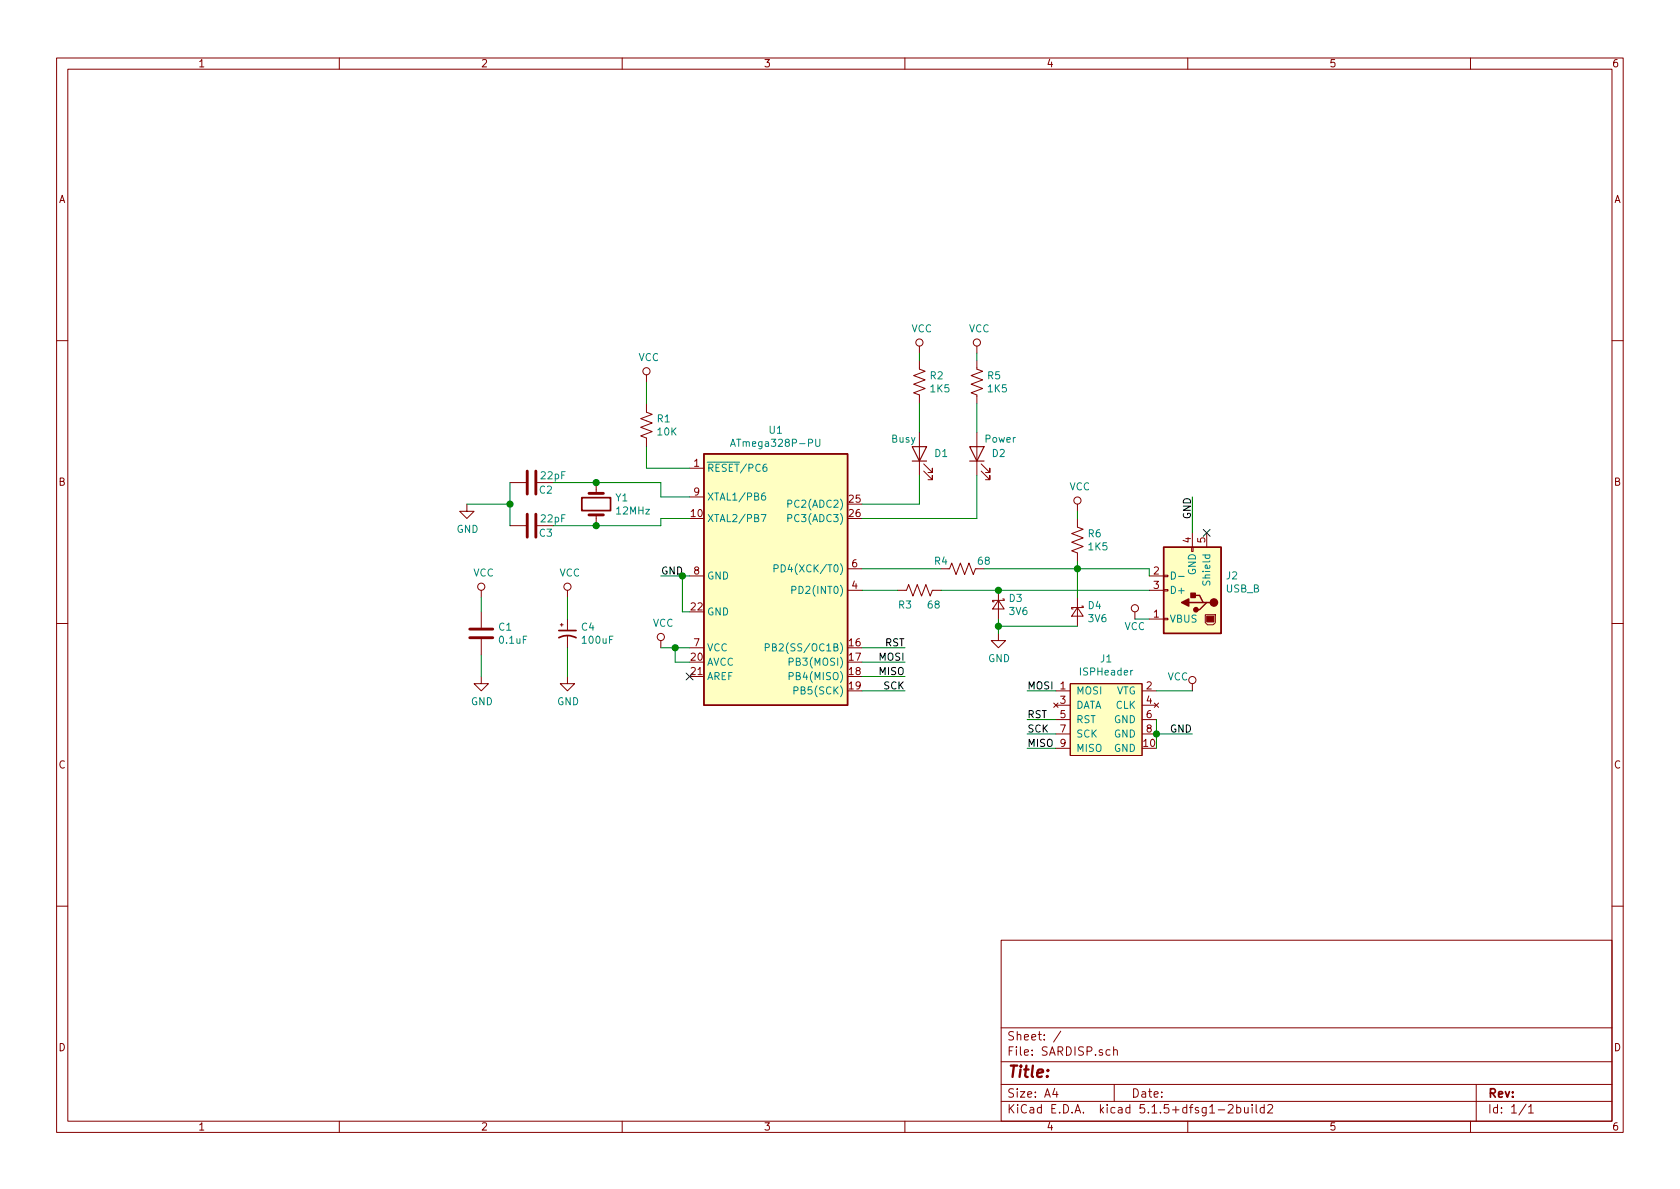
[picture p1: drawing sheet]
EESchema Schematic File Version 4
EELAYER 30 0
EELAYER END
$Descr A4 11693 8268
encoding utf-8
Sheet 1 1
Title ""
Date ""
Rev ""
Comp ""
Comment1 ""
Comment2 ""
Comment3 ""
Comment4 ""
$EndDescr
$Comp
L SARDISP:ATmega328P-PU U1
U 1 1
P 5400 4000
F 0 "U1" H 5400 5017 50  0000 C CNN
F 1 "ATmega328P-PU" H 5400 4926 50  0000 C CNN
F 2 "Package_DIP:DIP-28_W7.62mm" H 5400 4300 50  0001 C CIN
F 3 "http://ww1.microchip.com/downloads/en/DeviceDoc/Atmel-8025-8-bit-AVR-Microcontroller-ATmega48P-88P-168P_Datasheet.pdf" H 5400 3900 50  0001 C CNN
	1    5400 4000
	1    0    0    -1  
$EndComp
$Comp
L SARDISP:R_US R1
U 1 1
P 4500 2950
F 0 "R1" H 4568 2996 50  0000 L CNN
F 1 "10K" H 4568 2905 50  0000 L CNN
F 2 "Resistor_THT:R_Axial_DIN0204_L3.6mm_D1.6mm_P7.62mm_Horizontal" V 4540 2940 50  0001 C CNN
F 3 "~" H 4500 2950 50  0001 C CNN
	1    4500 2950
	1    0    0    -1  
$EndComp
Wire Wire Line
	4500 3100 4500 3250
Wire Wire Line
	4500 3250 4800 3250
$Comp
L power:VCC #PWR06
U 1 1
P 4500 2650
F 0 "#PWR06" H 4500 2500 50  0001 C CNN
F 1 "VCC" H 4517 2823 50  0000 C CNN
F 2 "" H 4500 2650 50  0001 C CNN
F 3 "" H 4500 2650 50  0001 C CNN
	1    4500 2650
	1    0    0    -1  
$EndComp
Wire Wire Line
	4500 2650 4500 2800
$Comp
L SARDISP:Crystal Y1
U 1 1
P 4150 3500
F 0 "Y1" V 4104 3631 50  0000 L CNN
F 1 "12MHz" V 4195 3631 50  0000 L CNN
F 2 "Crystal:Crystal_HC18-U_Vertical" H 4150 3500 50  0001 C CNN
F 3 "~" H 4150 3500 50  0001 C CNN
	1    4150 3500
	0    1    1    0   
$EndComp
Wire Wire Line
	4150 3650 4600 3650
Wire Wire Line
	4600 3650 4600 3600
Wire Wire Line
	4600 3600 4800 3600
$Comp
L SARDISP:C C2
U 1 1
P 3700 3350
F 0 "C2" V 3750 3450 50  0000 C CNN
F 1 "22pF" V 3650 3500 50  0000 C CNN
F 2 "Capacitor_THT:C_Disc_D3.0mm_W1.6mm_P2.50mm" H 3738 3200 50  0001 C CNN
F 3 "~" H 3700 3350 50  0001 C CNN
	1    3700 3350
	0    1    1    0   
$EndComp
$Comp
L SARDISP:C C3
U 1 1
P 3700 3650
F 0 "C3" V 3750 3750 50  0000 C CNN
F 1 "22pF" V 3650 3800 50  0000 C CNN
F 2 "Capacitor_THT:C_Disc_D3.0mm_W1.6mm_P2.50mm" H 3738 3500 50  0001 C CNN
F 3 "~" H 3700 3650 50  0001 C CNN
	1    3700 3650
	0    1    1    0   
$EndComp
$Comp
L power:GND #PWR01
U 1 1
P 3250 3500
F 0 "#PWR01" H 3250 3250 50  0001 C CNN
F 1 "GND" H 3255 3327 50  0000 C CNN
F 2 "" H 3250 3500 50  0001 C CNN
F 3 "" H 3250 3500 50  0001 C CNN
	1    3250 3500
	1    0    0    -1  
$EndComp
Wire Wire Line
	3850 3350 4150 3350
Connection ~ 4150 3350
Wire Wire Line
	4150 3650 3850 3650
Connection ~ 4150 3650
Wire Wire Line
	3550 3350 3550 3500
Wire Wire Line
	3250 3500 3550 3500
Connection ~ 3550 3500
Wire Wire Line
	3550 3500 3550 3650
Text Label 4600 4000 0    50   ~ 0
GND
$Comp
L SARDISP:LED D1
U 1 1
P 6400 3150
F 0 "D1" V 6400 3050 50  0000 R CNN
F 1 "Busy" V 6500 3350 50  0000 R CNN
F 2 "LED_THT:LED_D3.0mm" H 6400 3150 50  0001 C CNN
F 3 "~" H 6400 3150 50  0001 C CNN
	1    6400 3150
	0    -1   -1   0   
$EndComp
$Comp
L SARDISP:LED D2
U 1 1
P 6800 3150
F 0 "D2" V 6800 3050 50  0000 R CNN
F 1 "Power" V 6900 3100 50  0000 R CNN
F 2 "LED_THT:LED_D3.0mm" H 6800 3150 50  0001 C CNN
F 3 "~" H 6800 3150 50  0001 C CNN
	1    6800 3150
	0    -1   -1   0   
$EndComp
$Comp
L SARDISP:R_US R2
U 1 1
P 6400 2650
F 0 "R2" H 6468 2696 50  0000 L CNN
F 1 "1K5" H 6468 2605 50  0000 L CNN
F 2 "Resistor_THT:R_Axial_DIN0204_L3.6mm_D1.6mm_P7.62mm_Horizontal" V 6440 2640 50  0001 C CNN
F 3 "~" H 6400 2650 50  0001 C CNN
	1    6400 2650
	1    0    0    -1  
$EndComp
$Comp
L SARDISP:R_US R5
U 1 1
P 6800 2650
F 0 "R5" H 6868 2696 50  0000 L CNN
F 1 "1K5" H 6868 2605 50  0000 L CNN
F 2 "Resistor_THT:R_Axial_DIN0204_L3.6mm_D1.6mm_P7.62mm_Horizontal" V 6840 2640 50  0001 C CNN
F 3 "~" H 6800 2650 50  0001 C CNN
	1    6800 2650
	1    0    0    -1  
$EndComp
Wire Wire Line
	6400 2800 6400 3000
Wire Wire Line
	6800 2800 6800 3000
$Comp
L power:VCC #PWR08
U 1 1
P 6400 2450
F 0 "#PWR08" H 6400 2300 50  0001 C CNN
F 1 "VCC" H 6417 2623 50  0000 C CNN
F 2 "" H 6400 2450 50  0001 C CNN
F 3 "" H 6400 2450 50  0001 C CNN
	1    6400 2450
	1    0    0    -1  
$EndComp
$Comp
L power:VCC #PWR09
U 1 1
P 6800 2450
F 0 "#PWR09" H 6800 2300 50  0001 C CNN
F 1 "VCC" H 6817 2623 50  0000 C CNN
F 2 "" H 6800 2450 50  0001 C CNN
F 3 "" H 6800 2450 50  0001 C CNN
	1    6800 2450
	1    0    0    -1  
$EndComp
Wire Wire Line
	6800 2450 6800 2500
Wire Wire Line
	6400 2450 6400 2500
Wire Wire Line
	6000 3500 6400 3500
Wire Wire Line
	6400 3500 6400 3300
Wire Wire Line
	6800 3300 6800 3600
Wire Wire Line
	6000 3600 6800 3600
$Comp
L SARDISP:USB_B J2
U 1 1
P 8300 4100
F 0 "J2" H 8530 4203 50  0000 L CNN
F 1 "USB_B" H 8530 4112 50  0000 L CNN
F 2 "Connector_USB:USB_A_Stewart_SS-52100-001_Horizontal" H 8150 4150 50  0001 C CNN
F 3 " ~" H 8150 4150 50  0001 C CNN
	1    8300 4100
	1    0    0    -1  
$EndComp
Wire Wire Line
	4600 4000 4750 4000
Wire Wire Line
	4800 4250 4750 4250
Wire Wire Line
	4750 4250 4750 4000
Connection ~ 4750 4000
Wire Wire Line
	4750 4000 4800 4000
Wire Wire Line
	4800 4600 4700 4600
Wire Wire Line
	4700 4600 4700 4500
Wire Wire Line
	4700 4500 4800 4500
$Comp
L power:VCC #PWR07
U 1 1
P 4600 4500
F 0 "#PWR07" H 4600 4350 50  0001 C CNN
F 1 "VCC" H 4617 4673 50  0000 C CNN
F 2 "" H 4600 4500 50  0001 C CNN
F 3 "" H 4600 4500 50  0001 C CNN
	1    4600 4500
	1    0    0    -1  
$EndComp
Wire Wire Line
	4600 4500 4700 4500
Connection ~ 4700 4500
Wire Wire Line
	8000 4000 8000 3950
Wire Wire Line
	8000 3950 7500 3950
Wire Wire Line
	8000 4100 6950 4100
$Comp
L SARDISP:R_US R4
U 1 1
P 6700 3950
F 0 "R4" V 6750 4100 50  0000 C CNN
F 1 "68" V 6750 3800 50  0000 C CNN
F 2 "Resistor_THT:R_Axial_DIN0204_L3.6mm_D1.6mm_P7.62mm_Horizontal" V 6740 3940 50  0001 C CNN
F 3 "~" H 6700 3950 50  0001 C CNN
	1    6700 3950
	0    -1   -1   0   
$EndComp
$Comp
L SARDISP:R_US R3
U 1 1
P 6400 4100
F 0 "R3" V 6500 4000 50  0000 C CNN
F 1 "68" V 6500 4200 50  0000 C CNN
F 2 "Resistor_THT:R_Axial_DIN0204_L3.6mm_D1.6mm_P7.62mm_Horizontal" V 6440 4090 50  0001 C CNN
F 3 "~" H 6400 4100 50  0001 C CNN
	1    6400 4100
	0    1    1    0   
$EndComp
Wire Wire Line
	6250 4100 6000 4100
Wire Wire Line
	6000 3950 6550 3950
Wire Wire Line
	8300 3700 8300 3450
Text Label 8300 3450 3    50   ~ 0
GND
$Comp
L SARDISP:ISPHeader J1
U 1 1
P 7700 5000
F 0 "J1" H 7700 5425 50  0000 C CNN
F 1 "ISPHeader" H 7700 5334 50  0000 C CNN
F 2 "SARDISP:IDC-Header_2x05_P2.54mm_Horizontal" H 7750 5050 50  0001 C CNN
F 3 "" H 7750 5050 50  0001 C CNN
	1    7700 5000
	1    0    0    -1  
$EndComp
Wire Wire Line
	6000 4500 6300 4500
Wire Wire Line
	6000 4600 6300 4600
Wire Wire Line
	6000 4700 6300 4700
Wire Wire Line
	6000 4800 6300 4800
Text Label 6300 4600 2    50   ~ 0
MOSI
Text Label 6300 4700 2    50   ~ 0
MISO
Text Label 6300 4800 2    50   ~ 0
SCK
Text Label 6300 4500 2    50   ~ 0
RST
Wire Wire Line
	8050 5000 8050 5100
Connection ~ 8050 5100
Wire Wire Line
	8050 5100 8050 5200
Wire Wire Line
	8050 5100 8300 5100
Text Label 8300 5100 2    50   ~ 0
GND
Wire Wire Line
	8050 4800 8300 4800
$Comp
L power:VCC #PWR013
U 1 1
P 8300 4800
F 0 "#PWR013" H 8300 4650 50  0001 C CNN
F 1 "VCC" H 8200 4900 50  0000 C CNN
F 2 "" H 8300 4800 50  0001 C CNN
F 3 "" H 8300 4800 50  0001 C CNN
	1    8300 4800
	1    0    0    -1  
$EndComp
Wire Wire Line
	7350 4800 7150 4800
Wire Wire Line
	7350 5000 7150 5000
Wire Wire Line
	7350 5100 7150 5100
Wire Wire Line
	7350 5200 7150 5200
Text Label 7150 5000 0    50   ~ 0
RST
Text Label 7150 5200 0    50   ~ 0
MISO
Text Label 7150 4800 0    50   ~ 0
MOSI
NoConn ~ 8400 3700
$Comp
L power:GND #PWR010
U 1 1
P 6950 4400
F 0 "#PWR010" H 6950 4150 50  0001 C CNN
F 1 "GND" H 6955 4227 50  0000 C CNN
F 2 "" H 6950 4400 50  0001 C CNN
F 3 "" H 6950 4400 50  0001 C CNN
	1    6950 4400
	1    0    0    -1  
$EndComp
$Comp
L power:VCC #PWR011
U 1 1
P 7500 3550
F 0 "#PWR011" H 7500 3400 50  0001 C CNN
F 1 "VCC" H 7517 3723 50  0000 C CNN
F 2 "" H 7500 3550 50  0001 C CNN
F 3 "" H 7500 3550 50  0001 C CNN
	1    7500 3550
	1    0    0    -1  
$EndComp
Wire Wire Line
	7900 4300 8000 4300
$Comp
L power:VCC #PWR012
U 1 1
P 7900 4300
F 0 "#PWR012" H 7900 4150 50  0001 C CNN
F 1 "VCC" H 7900 4250 50  0000 C CNN
F 2 "" H 7900 4300 50  0001 C CNN
F 3 "" H 7900 4300 50  0001 C CNN
	1    7900 4300
	1    0    0    -1  
$EndComp
$Comp
L SARDISP:D_Schottky_Small D3
U 1 1
P 6950 4200
F 0 "D3" V 6904 4268 50  0000 L CNN
F 1 "3V6" V 6995 4268 50  0000 L CNN
F 2 "Diode_THT:D_A-405_P7.62mm_Horizontal" V 6950 4200 50  0001 C CNN
F 3 "~" V 6950 4200 50  0001 C CNN
	1    6950 4200
	0    1    1    0   
$EndComp
Connection ~ 6950 4100
Wire Wire Line
	6950 4100 6550 4100
Wire Wire Line
	6950 4300 6950 4350
$Comp
L SARDISP:D_Schottky_Small D4
U 1 1
P 7500 4250
F 0 "D4" V 7454 4318 50  0000 L CNN
F 1 "3V6" V 7545 4318 50  0000 L CNN
F 2 "Diode_THT:D_A-405_P7.62mm_Horizontal" V 7500 4250 50  0001 C CNN
F 3 "~" V 7500 4250 50  0001 C CNN
	1    7500 4250
	0    1    1    0   
$EndComp
Connection ~ 7500 3950
Wire Wire Line
	7500 3950 6850 3950
$Comp
L SARDISP:R_US R6
U 1 1
P 7500 3750
F 0 "R6" H 7568 3796 50  0000 L CNN
F 1 "1K5" H 7568 3705 50  0000 L CNN
F 2 "Resistor_THT:R_Axial_DIN0204_L3.6mm_D1.6mm_P7.62mm_Horizontal" V 7540 3740 50  0001 C CNN
F 3 "~" H 7500 3750 50  0001 C CNN
	1    7500 3750
	1    0    0    -1  
$EndComp
Wire Wire Line
	7500 4150 7500 3950
Wire Wire Line
	7500 4350 6950 4350
Connection ~ 6950 4350
Wire Wire Line
	6950 4350 6950 4400
Wire Wire Line
	7500 3900 7500 3950
Wire Wire Line
	7500 3550 7500 3600
$Comp
L power:GND #PWR03
U 1 1
P 3350 4700
F 0 "#PWR03" H 3350 4450 50  0001 C CNN
F 1 "GND" H 3355 4527 50  0000 C CNN
F 2 "" H 3350 4700 50  0001 C CNN
F 3 "" H 3350 4700 50  0001 C CNN
	1    3350 4700
	1    0    0    -1  
$EndComp
$Comp
L power:VCC #PWR02
U 1 1
P 3350 4150
F 0 "#PWR02" H 3350 4000 50  0001 C CNN
F 1 "VCC" H 3367 4323 50  0000 C CNN
F 2 "" H 3350 4150 50  0001 C CNN
F 3 "" H 3350 4150 50  0001 C CNN
	1    3350 4150
	1    0    0    -1  
$EndComp
$Comp
L SARDISP:C C1
U 1 1
P 3350 4400
F 0 "C1" H 3465 4446 50  0000 L CNN
F 1 "0.1uF" H 3465 4355 50  0000 L CNN
F 2 "Capacitor_THT:C_Disc_D3.0mm_W1.6mm_P2.50mm" H 3388 4250 50  0001 C CNN
F 3 "~" H 3350 4400 50  0001 C CNN
	1    3350 4400
	1    0    0    -1  
$EndComp
Wire Wire Line
	3350 4250 3350 4150
Wire Wire Line
	3350 4550 3350 4700
$Comp
L power:GND #PWR05
U 1 1
P 3950 4700
F 0 "#PWR05" H 3950 4450 50  0001 C CNN
F 1 "GND" H 3955 4527 50  0000 C CNN
F 2 "" H 3950 4700 50  0001 C CNN
F 3 "" H 3950 4700 50  0001 C CNN
	1    3950 4700
	1    0    0    -1  
$EndComp
$Comp
L power:VCC #PWR04
U 1 1
P 3950 4150
F 0 "#PWR04" H 3950 4000 50  0001 C CNN
F 1 "VCC" H 3967 4323 50  0000 C CNN
F 2 "" H 3950 4150 50  0001 C CNN
F 3 "" H 3950 4150 50  0001 C CNN
	1    3950 4150
	1    0    0    -1  
$EndComp
$Comp
L SARDISP:CP1_Small C4
U 1 1
P 3950 4400
F 0 "C4" H 4041 4446 50  0000 L CNN
F 1 "100uF" H 4041 4355 50  0000 L CNN
F 2 "Capacitor_THT:CP_Radial_D5.0mm_P2.50mm" H 3950 4400 50  0001 C CNN
F 3 "~" H 3950 4400 50  0001 C CNN
	1    3950 4400
	1    0    0    -1  
$EndComp
Wire Wire Line
	3950 4500 3950 4700
Wire Wire Line
	3950 4150 3950 4300
NoConn ~ 4800 4700
Wire Wire Line
	4600 3350 4600 3450
Wire Wire Line
	4150 3350 4600 3350
Wire Wire Line
	4600 3450 4800 3450
Text Label 7150 5100 0    50   ~ 0
SCK
$EndSCHEMATC
